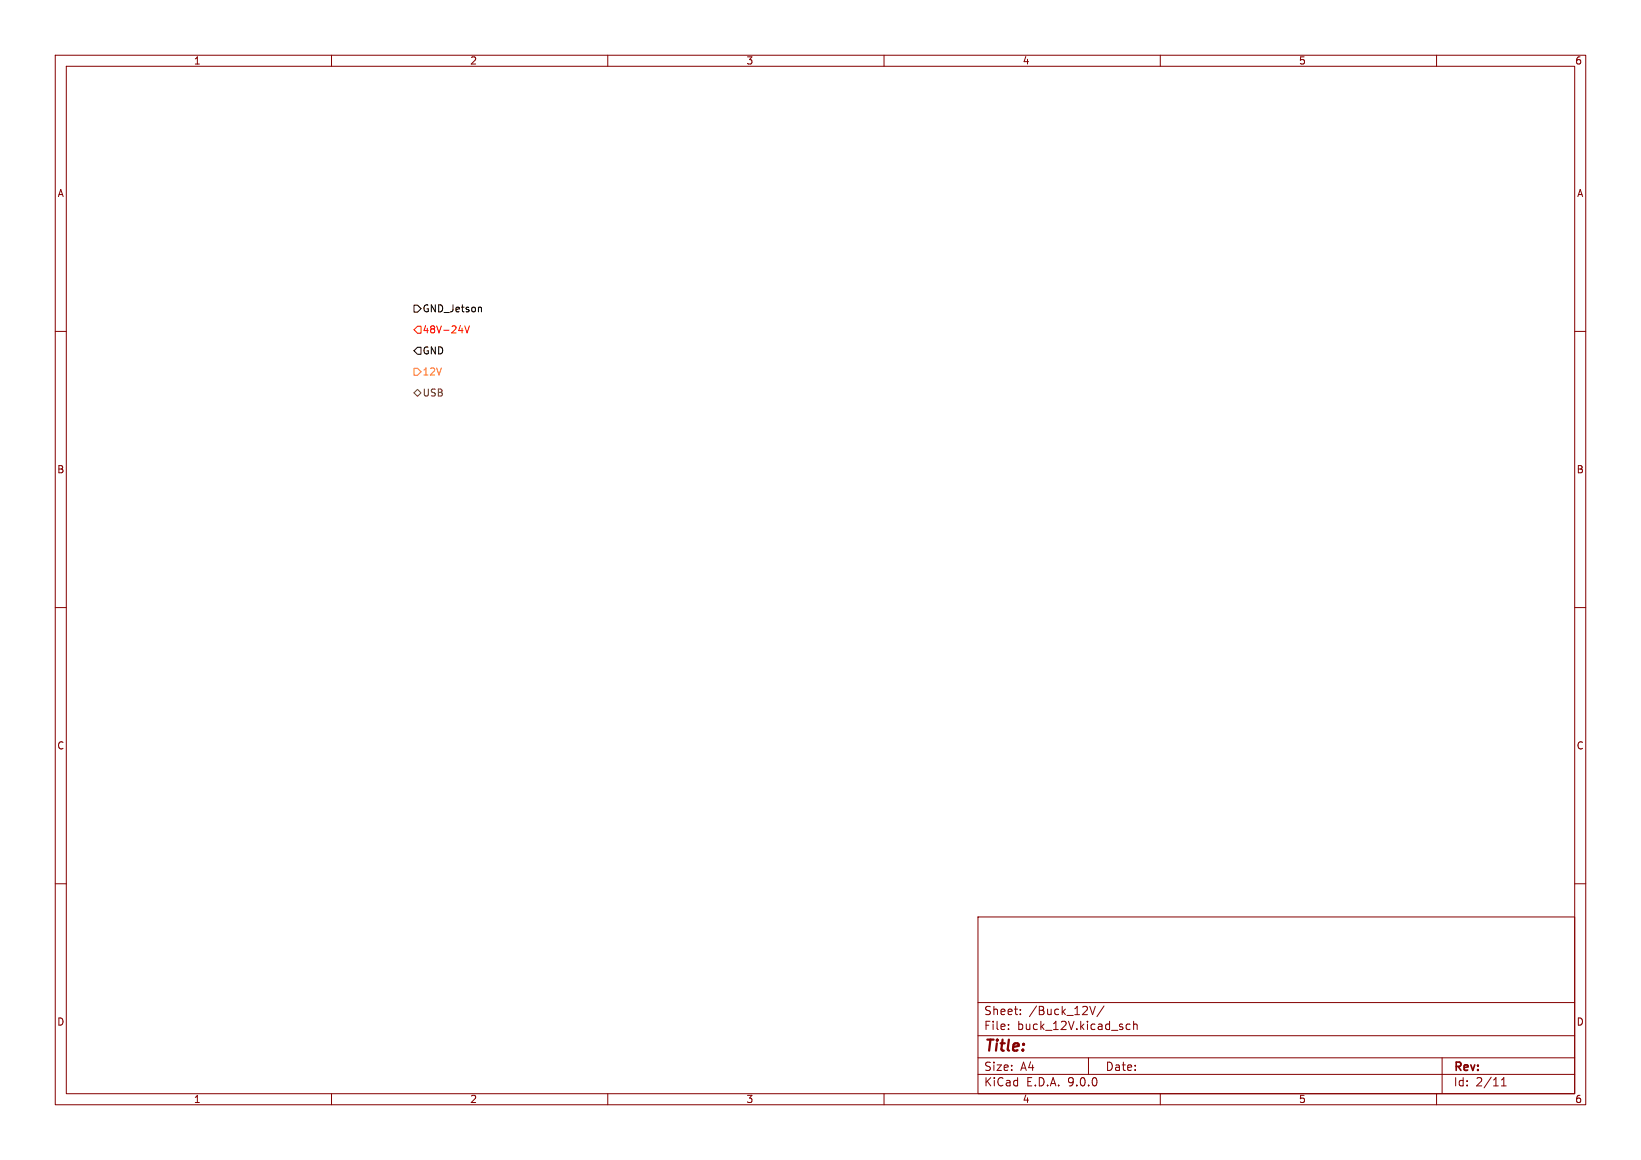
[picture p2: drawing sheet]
<svg xmlns="http://www.w3.org/2000/svg" width="297mm" height="210mm" viewBox="0 0 297 210" stroke-linecap="round" stroke-linejoin="round" font-family="sans-serif">
<g fill="none" stroke="#840000" stroke-width=".18">
<path d="M10 10h277v190h-277zM12 12h273v186h-273zM60 10v2M110 10v2M160 10v2M210 10v2M260 10v2M10 60h2M285 60h2M10 110h2M285 110h2M10 160h2"/>
<path d="M177 166h108v32h-108zM285 160h2M60 198v2M110 198v2M160 198v2M177 194.5h108M177 191.5h108M177 187.5h108M177 181.5h108M182.5 186.3v.1M182.5 185.5v.1M184.7 183.6v.1"/>
<path d="M184.7 182.8v.1M197 191.5v3M197.2 182.2l.5 1.5 .5-1.5M199.8 182.1l-1.3 2M203.8 186.1l.3 .3 .4-.1M204.5 185.5l-.4-.1-.3 .3M205.2 185.5l.2-.1 .3 .1 .1 .9M205.2 184.9v1.5M210 198v2M260 198v2M261 191.5v6.5M271.7 196.6h.9"/>
<path d="M271.7 195.5l.5-.4v1.5"/>
</g>
<path d="M74.9 71.1l.7-.6 .6 .6-.6 .7z" fill="none" stroke="#725600" stroke-width=".18"/>
<path d="M75.6 59.1h.6v1.2h-.6l-.7-.6zM84.1 59l.4 1.3 .5-1.3" fill="none" stroke="#ff0002" stroke-width=".18"/>
<path d="M74.9 55.2h.7l.6 .7-.6 .6h-.7zM87 55.6l.1 .2v.7M75.6 62.9h.6v1.2h-.6l-.7-.6z" fill="none" stroke="#000" stroke-width=".18"/>
<path d="M74.9 66.7h.7l.6 .6-.6 .6h-.7z" fill="none" stroke="#ff7f00" stroke-width=".18"/>
<text font-size="2.8" fill="#840000" x="178" y="190.9">Title:</text>
<g font-size="2.1" fill="#840000">
<text x="178" y="184">Sheet:</text>
<text x="186.2" y="184">/Buck_12V/</text>
<text x="178" y="186.7">File:</text>
<text x="184.1" y="186.7">buck_12V.kicad_sch</text>
<text x="178" y="196.9">KiCad</text>
<text x="178" y="194.1">Size:</text>
<text x="184.7" y="194.1">A4</text>
<text x="185.7" y="196.9">E.D.A.</text>
<text x="193.3" y="196.9">9.0.0</text>
<text x="200" y="194.1">Date:</text>
<text x="263" y="194.3">Rev:</text>
<text x="263" y="196.9">Id:</text>
<text x="267.1" y="196.9">2/11</text>
</g>
<g font-size="1.8" fill="#840000">
<text x="35" y="11.9">1</text>
<text x="85" y="11.9">2</text>
<text x="135" y="11.9">3</text>
<text x="185" y="11.9">4</text>
<text x="235" y="11.9">5</text>
<text x="285" y="11.9">6</text>
<text x="10.3" y="35.9">A</text>
<text x="285.3" y="35.9">A</text>
<text x="10.3" y="85.9">B</text>
<text x="285.3" y="85.9">B</text>
<text x="10.3" y="135.9">C</text>
<text x="285.3" y="135.9">C</text>
<text x="10.3" y="185.9">D</text>
<text x="285.3" y="185.9">D</text>
<text x="35" y="199.9">1</text>
<text x="85" y="199.9">2</text>
<text x="135" y="199.9">3</text>
<text x="185" y="199.9">4</text>
<text x="235" y="199.9">5</text>
<text x="285" y="199.9">6</text>
</g>
<g font-size="1.8">
<text x="76.4" y="56.7">GND_Jetson</text>
<text x="76.4" y="64.4">GND</text>
</g>
<text font-size="1.8" fill="#ff0002" x="76.4" y="60.6">48V-24V</text>
<text font-size="1.8" fill="#725600" x="76.4" y="72">USB</text>
<text font-size="1.8" fill="#ff7f00" x="76.4" y="68.2">12V</text>
</svg>
